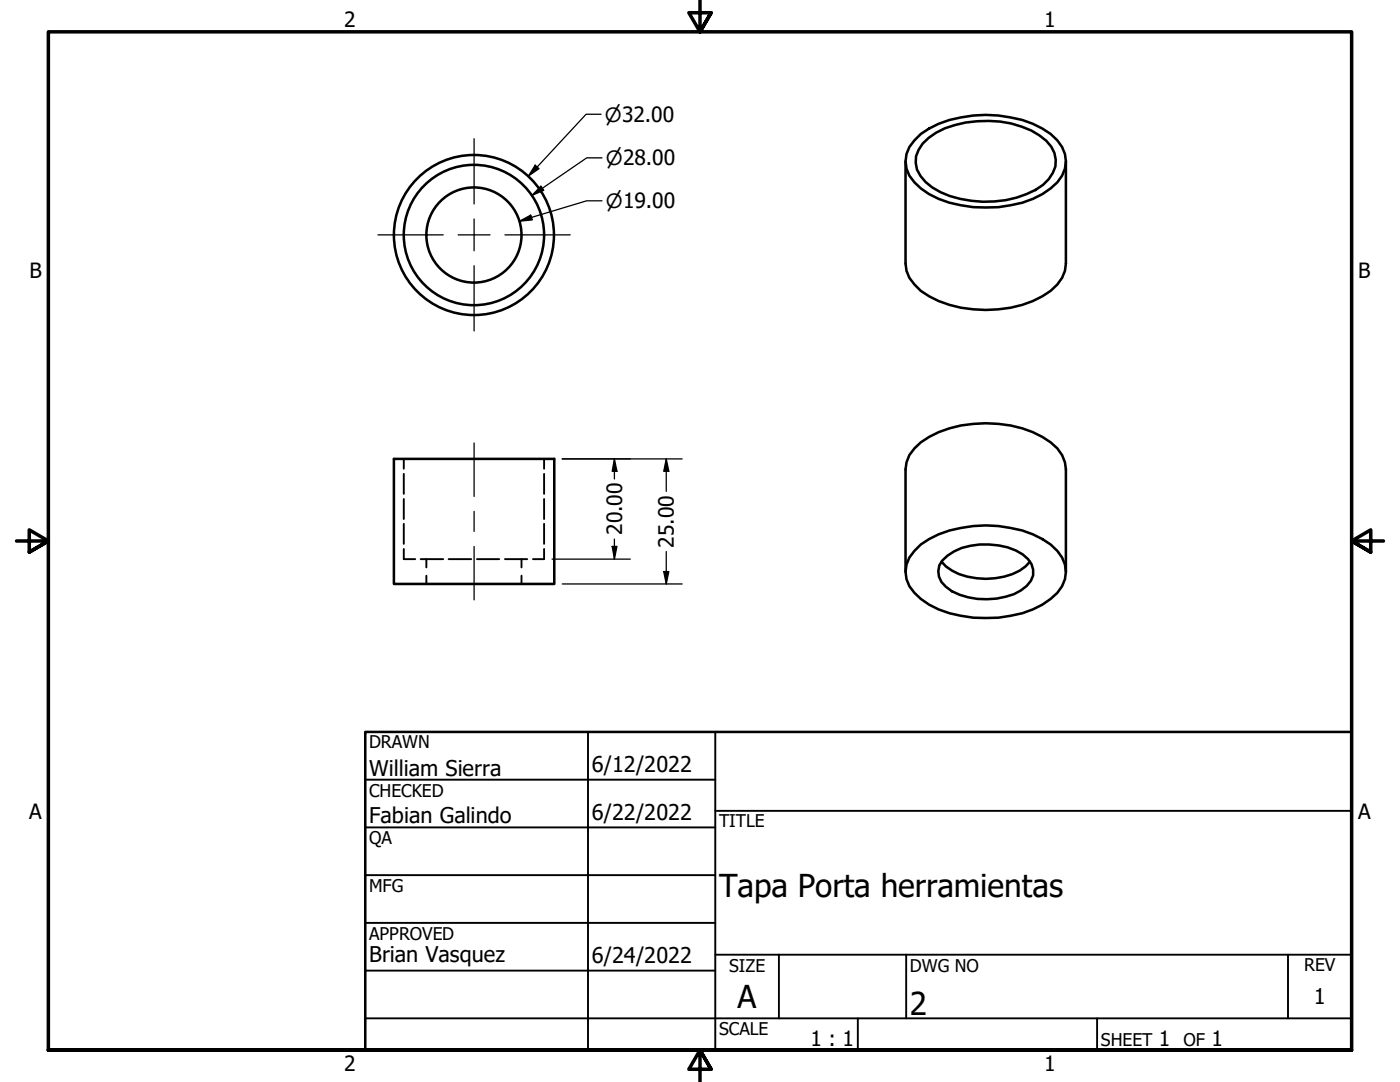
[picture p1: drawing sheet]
<svg xmlns="http://www.w3.org/2000/svg" width="279mm" height="216mm" viewBox="0 0 279 216" stroke-linecap="round" stroke-linejoin="round" font-family="sans-serif">
<!-- layer: Hidden (ANSI) -->
<g fill="none" stroke="#000" stroke-width=".38">
<path d="M80.6 91.6v1.9M80.6 94.6v4M80.6 99.6v4M108.6 91.6v1.9M108.6 94.6v4M108.6 99.6v4M80.6 109.5v2.1h2.3M80.6 104.5v4M83.9 111.6h4.6M85.1 111.6v1.6M85.1 114.9v1.6M89.5 111.6h4.5"/>
<path d="M95.2 111.6h4.4M100.8 111.6h4.4M104.1 111.6v1.6M104.1 114.9v1.6M108.6 109.5v2.1h-2.2M108.6 104.5v4"/>
</g>
<!-- layer: Visible (ANSI) -->
<g fill="none" stroke="#000" stroke-width=".51">
<path d="M180.7 32.2v20.4a7 7 0 0 0 3.1 5.4 23.5 23.5 0 0 0 17.9 3.4 17.5 17.5 0 0 0 9.3-4.6l1-1.4 .5-1.4 .2-1.4v-20.4M182.5 28a15.5 15.5 0 0 1 9.3-4.6 24.6 24.6 0 0 1 16.2 2.3 8.2 8.2 0 0 1 4.7 6.5 6.8 6.8 0 0 1-3 5.4 20.3 20.3 0 0 1-13 3.8 20.7 20.7 0 0 1-12.9-3.8 6.6 6.6 0 0 1-2.9-6.9l.6-1.4zM184.1 28.6a12.8 12.8 0 0 1 6.5-3.6 21.1 21.1 0 0 1 16.8 2 6.2 6.2 0 0 1 3.2 6.2 8.4 8.4 0 0 1-5.7 5.5 22.3 22.3 0 0 1-17.2-.3 9.1 9.1 0 0 1-4.7-4.6 5.1 5.1 0 0 1 1.1-5.2zM78.6 91.6h32v24.9h-32zM180.7 114.1v-20.4a6.8 6.8 0 0 1 3.1-5.4 23.5 23.5 0 0 1 17.9-3.4 18 18 0 0 1 9.3 4.6l1 1.3 .5 1.5 .2 1.4v20.4M182.5 109.9a15.5 15.5 0 0 1 9.3-4.6 24.6 24.6 0 0 1 16.2 2.3 8.2 8.2 0 0 1 4.7 6.5 6.8 6.8 0 0 1-3 5.4 20.3 20.3 0 0 1-13 3.8 20.7 20.7 0 0 1-12.9-3.8 6.6 6.6 0 0 1-2.9-6.9l.6-1.3zM187.9 112.1a9.9 9.9 0 0 0 7 3.3 13.3 13.3 0 0 0 9.8-2.4l.8-.9M188.1 111.8a11.3 11.3 0 0 1 9.3-3.2 11.4 11.4 0 0 1 7.8 3 3.6 3.6 0 0 1-.3 5.3 10.2 10.2 0 0 1-6 2.5 13.4 13.4 0 0 1-10.1-2.3 3.7 3.7 0 0 1-.7-5.3z"/>
<circle cx="94.6" cy="46.9" r="14"/>
<circle cx="94.6" cy="46.9" r="9.5"/>
<circle cx="94.6" cy="46.9" r="16"/>
</g>
<!-- layer: Border (ANSI) -->
<path d="M139.7 0v6.3l-2.2-3.8h4.4l-2.2 3.8 2.2-3.8M3.3 107.9h6.4l-3.9-2.2v4.5l3.9-2.3-3.9 2.3M276.1 107.9h-6.4l3.9-2.2v4.5l-3.9-2.3 3.9 2.3M9.7 209.5v-203.2h260v203.2h-260h260M141.9 213.4l-2.2-3.9 2.2 3.9h-4.4l2.2-3.9v6.4" fill="none" stroke="#000" stroke-width=".7"/>
<!-- layer: Title (ANSI) -->
<g fill="none" stroke="#000" stroke-width=".38">
<path d="M72.9 155.6h69.8M117.3 146v63.5M142.7 146v63.5M72.9 165.1h69.8M72.9 174.6h69.8M142.7 161.8h127M72.9 184.1h69.8M72.9 193.7h69.8M142.7 190.5h127M155.4 190.5v12.7M180.8 190.5v12.7M257 190.5v12.7"/>
<path d="M72.9 203.2h196.8M171.2 203.2v6.3M218.9 203.2v6.3"/>
</g>
<path d="M72.9 146h196.8v63.5h-196.8z" fill="none" stroke="#000" stroke-width=".51"/>
<!-- layer: Dimension (ANSI) -->
<g fill="none" stroke="#000" stroke-width=".25">
<path d="M106.8 33l.8 .7-2.1 1.4zM107.9 37.1l.6 .9-2.3 1zM120 22.8h-3l-11.5 12.3M120.1 31.5h-3l-10.9 7.5M103.7 44.1l2.2-1.2 .3 1zM120.1 40.1h-3l-13.4 4M112.2 91.6h23.9M122.6 91.6l.5 2.4h-.9zM122.6 91.6v4M133 91.6l.5 2.4h-1zM133 91.6v6.4M110.2 111.6h15.6"/>
<path d="M112.2 116.5h23.9M122.2 109h.9l-.5 2.6zM122.6 107.6v4M132.5 114h1l-.5 2.5zM133 110v6.5"/>
</g>
<g fill="#000">
<path d="M106.8 33l.8 .7-2.1 1.4z" fill-rule="evenodd"/>
<path d="M107.9 37.1l.6 .9-2.3 1z" fill-rule="evenodd"/>
<path d="M103.7 44.1l2.2-1.2 .3 1z" fill-rule="evenodd"/>
<path d="M122.6 91.6l.5 2.4h-.9z" fill-rule="evenodd"/>
<path d="M133 91.6l.5 2.4h-1z" fill-rule="evenodd"/>
<path d="M122.2 109h.9l-.5 2.6z" fill-rule="evenodd"/>
<path d="M132.5 114h1l-.5 2.5z" fill-rule="evenodd"/>
</g>
<!-- layer: Center Mark (ANSI) -->
<path d="M94.6 27.7v13M75.4 46.9h13.1M91.4 46.9h6.4M94.6 43.7v6.3M94.6 53v13M100.8 46.9h13" fill="none" stroke="#000" stroke-width=".25"/>
<!-- layer: Centerline (ANSI) -->
<path d="M94.6 88.4v10.7M94.6 102v4M94.6 109v10.7" fill="none" stroke="#000" stroke-width=".25"/>
<g font-size="6.3">
<text x="143.5" y="179">Tapa Porta herramientas</text>
<text x="147.2" y="201">A</text>
<text x="181.6" y="202.4">2</text>
</g>
<g font-size="4.3">
<text x="73.7" y="154.7">William Sierra</text>
<text x="118.1" y="154.1">6/12/2022</text>
<text x="73.7" y="164.3">Fabian Galindo</text>
<text x="118.1" y="163.6">6/22/2022</text>
<text x="73.7" y="192">Brian Vasquez</text>
<text x="118.1" y="192.2">6/24/2022</text>
<text x="262.2" y="200.3">1</text>
</g>
<g font-size="4.2">
<text x="68.7" y="5.3">2</text>
<text x="208.4" y="5.3">1</text>
<text x="5.9" y="55.5">B</text>
<text x="271.1" y="55.5">B</text>
<text x="124.1" y="106.7" transform="rotate(-90 124.1 106.7)">20.00</text>
<text x="134.5" y="109.3" transform="rotate(-90 134.5 109.3)">25.00</text>
<text x="5.8" y="163.4">A</text>
<text x="271" y="163.4">A</text>
<text x="161.7" y="208.8">1 : 1</text>
<text x="231.3" y="208.7">1</text>
<text x="241.8" y="208.7">1</text>
<text x="68.7" y="213.6">2</text>
<text x="208.4" y="213.6">1</text>
</g>
<g font-size="3.9">
<text x="120.7" y="24.3">⌀32.00</text>
<text x="120.9" y="33">⌀28.00</text>
<text x="120.9" y="41.5">⌀19.00</text>
</g>
<g font-size="3.5">
<text x="73.7" y="149.4">DRAWN</text>
<text x="73.7" y="158.9">CHECKED</text>
<text x="143.5" y="165.1">TITLE</text>
<text x="73.7" y="168.5">QA</text>
<text x="73.7" y="178">MFG</text>
<text x="73.7" y="187.5">APPROVED</text>
<text x="145.5" y="193.9">SIZE</text>
<text x="181.6" y="193.9">DWG NO</text>
<text x="260.3" y="193.8">REV</text>
<text x="143.5" y="206.6">SCALE</text>
<text x="219.7" y="208.7">SHEET</text>
<text x="236.2" y="208.7">OF</text>
</g>
</svg>
